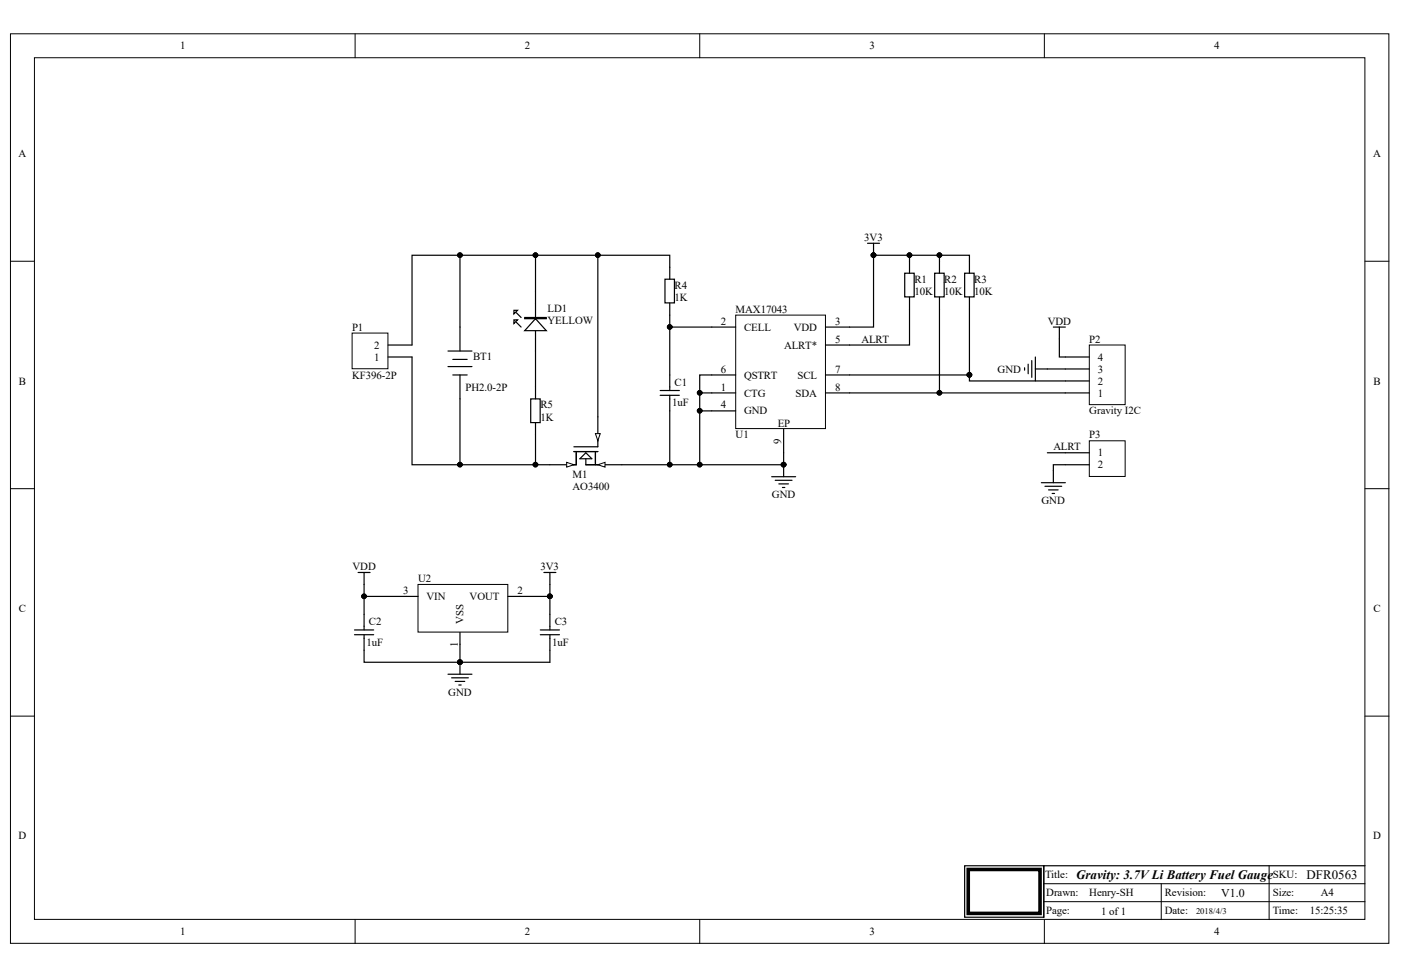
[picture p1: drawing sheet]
<svg xmlns="http://www.w3.org/2000/svg" width="289mm" height="202mm" viewBox="0 0 289 202" stroke-linecap="round" stroke-linejoin="round" font-family="sans-serif">
<g fill="#fff" stroke="#000" stroke-width=".21">
<path d="M2.2 7h284.2v187.6h-284.2z"/>
<path d="M7.1 11.9h274.4v177.7h-274.4z"/>
</g>
<g fill="none" stroke="#000" stroke-width=".21">
<path d="M73.2 7v4.9M144.3 7v4.9M215.4 7v4.9M2.2 53.9h4.9M281.5 53.9h4.9M2.2 100.8h4.9M281.5 100.8h4.9M2.2 147.7h4.9M281.5 147.7h4.9M261.7 178.6v11.1M73.2 189.7v4.9M144.3 189.7v4.9"/>
<path d="M215.3 182.3h66.2M215.3 186h66.2M215.4 189.7v4.9M239.5 182.3v7.4"/>
</g>
<path d="M92.4 75.6h4.9M92.4 72.4h4.9M93.4 74.1h2.9M93.4 77.3h2.9M94.9 67.5v4.9M94.9 77.3v5M110.4 79.8v2.5M109.4 82.3h2v4.9h-2zM110.4 87.2v2.5M198.9 178.6h16.4v10.6h-16.4zM281.5 178.6h-66.2v10.6" fill="none" stroke="#000" stroke-width=".25"/>
<path d="M199.7 179.3h14.8v9.1h-14.8z" fill="none" stroke="#000" stroke-width=".74"/>
<path d="M72.6 68.7h7.4v7.4h-7.4z" fill="#fff" stroke="#000" stroke-width=".21"/>
<path d="M80 73.6h5M80 71.2h5M123.3 86v4.9M159.1 98.3h5M159.9 99.1h3.4M160.6 99.8h2M161.6 95.9v2.4M161.4 100.6h.5" fill="none" stroke="#000" stroke-width=".25"/>
<circle cx="161.6" cy="95.8" r=".48" fill="#000" stroke="#000" stroke-width=".21"/>
<path d="M122.8 89.4h1l-.5 1.5z" fill="#fff" stroke="#000" stroke-width=".21"/>
<path d="M113.4 95.9h4.9" fill="none" stroke="#000" stroke-width=".25"/>
<path d="M116.9 95.4l1.4 .5-1.4 .5z" fill="#fff" stroke="#000" stroke-width=".21"/>
<path d="M123.3 95.9h4.9" fill="none" stroke="#000" stroke-width=".25"/>
<path d="M123.3 95.9l1.5-.5v1z" fill="#fff" stroke="#000" stroke-width=".21"/>
<path d="M106.5 64.5l1 1M106.5 66.5l1 1M110.4 60.1v12.3M118.3 93.1h5M118.8 93.1v2.8h-.5M119.6 94.6l1.2-1.2 1.3 1.2zM120.8 94.6v1.3h2.5M122.8 93.1v2.8M123.3 90.9v1.3h-5" fill="none" stroke="#000" stroke-width=".25"/>
<g fill="#fff" stroke="#000" stroke-width=".25">
<path d="M110.4 65.7l2.3 2.5h-4.5z"/>
<path d="M106 64h.7l-.7 .7z"/>
<path d="M106 66h.7l-.7 .7z"/>
<path d="M108.2 65.5h4.5v.2h-4.5z" fill-rule="evenodd"/>
</g>
<g fill="none" stroke="#000" stroke-width=".25">
<path d="M137.1 57.6h2v4.9h-2zM138.1 55.1v2.5M186.6 56.4h1.9v4.8h-1.9zM187.6 53.9v2.5M192.8 56.4h1.9v4.8h-1.9zM193.7 53.9v2.5M198.9 56.4h2v4.8h-2zM199.9 53.9v2.5M138.1 62.5v2.5M138.1 77.3v3.3M187.6 61.3v2.5M193.7 61.3v2.5"/>
<path d="M199.9 61.3v2.5M136.1 81.5h4M136.1 80.6h4M138.1 81.5v3.2"/>
</g>
<path d="M224.6 71.2h7.4v12.3h-7.4z" fill="#fff" stroke="#000" stroke-width=".21"/>
<path d="M219.7 78.6h4.9M219.7 76.1h4.9M219.7 73.6h4.9M219.7 81h4.9" fill="none" stroke="#000" stroke-width=".25"/>
<path d="M151.7 65h18.5v23.4h-18.5z" fill="#fff" stroke="#000" stroke-width=".21"/>
<g fill="none" stroke="#000" stroke-width=".25">
<path d="M146.8 67.5h4.9M146.8 77.3h4.9M170.3 67.5h4.9M170.3 77.3h4.9M170.3 71.2h4.9M211.3 75.9v.5M212 75.1v2M212.8 74.4v3.4M213.5 73.6v5M213.5 76.1h2.5M146.8 81h4.9M146.8 84.7h4.9"/>
<path d="M161.6 88.5v4.9M170.3 81h4.9"/>
</g>
<path d="M86.2 120.6h18.5v9.8h-18.5z" fill="#fff" stroke="#000" stroke-width=".21"/>
<g fill="none" stroke="#000" stroke-width=".25">
<path d="M178.9 50.2h2.5M180.1 50.2v2.5M217.2 67.5h2.5M218.5 67.5v2.4M73.8 118.1h2.5M75.1 118.1v2.5M112.2 118.1h2.4M113.4 118.1v2.5M73.1 130.9h4M73.1 129.9h4M75.1 126.7v3.2M75.1 130.9v3.2"/>
<path d="M83.7 123h2.5M92.4 139.1h4.9M93.1 139.8h3.5M94.9 130.4v2.5M94.9 136.6v2.5M104.7 123h2.5M111.4 130.9h4M111.4 129.9h4M113.4 126.7v3.2M113.4 130.9v3.2M93.9 140.6h2M94.6 141.3h.5"/>
</g>
<g fill="#000" stroke="#000" stroke-width=".21">
<circle cx="180.1" cy="52.6" r=".48"/>
<circle cx="94.9" cy="136.6" r=".48"/>
</g>
<path d="M224.6 90.9h7.4v7.4h-7.4z" fill="#fff" stroke="#000" stroke-width=".21"/>
<g fill="none" stroke="#000" stroke-width=".25">
<path d="M94.9 52.7v14.8M110.4 52.7v7.4M123.3 52.7v33.3M138.1 55.1v-2.4h-53.1v18.5M187.6 52.7v1.2M193.7 52.7v1.2M199.9 53.9v-1.2h-19.8v14.8h-4.9M85 73.6v22.3h28.4M110.4 72.4v7.4M138.1 65v12.3M138.1 67.5h8.7M146.8 77.3h-2.5v18.6"/>
<path d="M175.2 77.3h24.7M187.6 63.8v7.4h-12.4M193.7 63.8v17.2M199.9 77.3v1.3h19.8M199.9 63.8v13.5M216 76.1h3.7M218.5 69.9v3.7h1.2M94.9 82.3v13.6M110.4 89.7v6.2M138.1 84.7v11.2M144.3 81h2.5M144.3 84.7h2.5"/>
<path d="M161.6 93.4v2.5h-33.4M175.2 81h44.5M214.8 99.6h4.9M216 93.4h8.6M224.6 95.9h-7.4v3.7M215.5 100.3h3.5M216.2 101h2M217 101.8h.5M75.1 120.6v6.1M75.1 134.1v2.5h19.8M75.1 123h8.6M94.9 132.9v3.7"/>
<path d="M107.2 123h6.2M113.4 120.6v6.1M113.4 134.1v2.5h-18.5"/>
</g>
<g fill="#000" stroke="#000" stroke-width=".21">
<circle cx="94.9" cy="52.6" r=".48"/>
<circle cx="110.4" cy="52.6" r=".48"/>
<circle cx="123.3" cy="52.6" r=".48"/>
<circle cx="180.1" cy="52.6" r=".48"/>
<circle cx="187.6" cy="52.6" r=".48"/>
<circle cx="193.7" cy="52.6" r=".48"/>
<circle cx="138.1" cy="67.4" r=".48"/>
<circle cx="199.9" cy="77.3" r=".48"/>
<circle cx="94.9" cy="95.8" r=".48"/>
<circle cx="110.4" cy="95.8" r=".48"/>
<circle cx="138.1" cy="95.8" r=".48"/>
<circle cx="144.3" cy="95.8" r=".48"/>
<circle cx="144.3" cy="81" r=".48"/>
<circle cx="144.3" cy="84.7" r=".48"/>
<circle cx="161.6" cy="95.8" r=".48"/>
<circle cx="193.7" cy="81" r=".48"/>
<circle cx="75.1" cy="123" r=".48"/>
<circle cx="94.9" cy="136.6" r=".48"/>
<circle cx="113.4" cy="123" r=".48"/>
</g>
<g font-size="2.7">
<text x="221.9" y="181.2">Gravity: 3.7VLi Battery Fuel Gauge</text>
<text x="269.4" y="181.2">DFR0563</text>
</g>
<text font-size="2.5" x="251.9" y="184.9">V1.0</text>
<g font-size="2.2">
<text x="37.1" y="10.2">1</text>
<text x="108.2" y="10.2">2</text>
<text x="179.3" y="10.2">3</text>
<text x="250.4" y="10.2">4</text>
<text x="3.8" y="32.4">A</text>
<text x="283.2" y="32.4">A</text>
<text x="178.2" y="49.7">3V3</text>
<text x="139.1" y="59.6">R4</text>
<text x="188.6" y="58.3">R1</text>
<text x="194.7" y="58.3">R2</text>
<text x="200.9" y="58.3">R3</text>
<text x="112.9" y="64.3">LD1</text>
<text x="139.1" y="62.1">1K</text>
<text x="151.7" y="64.5">MAX17043</text>
<text x="188.6" y="60.8">10K</text>
<text x="194.7" y="60.8">10K</text>
<text x="200.9" y="60.8">10K</text>
<text x="72.6" y="68.2">P1</text>
<text x="77.2" y="71.9">2</text>
<text x="112.9" y="66.8">YELLOW</text>
<text x="148.6" y="67">2</text>
<text x="153.4" y="68.2">CELL</text>
<text x="161.7" y="71.9">ALRT*</text>
<text x="163.7" y="68.2">VDD</text>
<text x="172.2" y="67">3</text>
<text x="172.2" y="70.7">5</text>
<text x="177.7" y="70.7">ALRT</text>
<text x="216.1" y="67">VDD</text>
<text x="224.6" y="70.7">P2</text>
<text x="77.2" y="74.4">1</text>
<text x="97.6" y="74.2">BT1</text>
<text x="148.6" y="76.9">6</text>
<text x="172.2" y="76.9">7</text>
<text x="205.7" y="76.9">GND</text>
<text x="226.4" y="76.9">3</text>
<text x="226.4" y="74.4">4</text>
<text x="3.9" y="79.3">B</text>
<text x="72.6" y="78.1">KF396-2P</text>
<text x="96" y="80.6">PH2.0-2P</text>
<text x="138.6" y="83.8">1uF</text>
<text x="139.1" y="79.6">C1</text>
<text x="148.6" y="80.6">1</text>
<text x="153.4" y="78.1">QSTRT</text>
<text x="153.4" y="81.8">CTG</text>
<text x="164.1" y="81.8">SDA</text>
<text x="164.4" y="78.1">SCL</text>
<text x="172.2" y="80.6">8</text>
<text x="226.4" y="81.8">1</text>
<text x="226.4" y="79.3">2</text>
<text x="283.2" y="79.3">B</text>
<text x="111.4" y="86.8">1K</text>
<text x="111.4" y="84.3">R5</text>
<text x="148.6" y="84.3">4</text>
<text x="153.4" y="85.5">GND</text>
<text x="160.4" y="88">EP</text>
<text x="224.6" y="85.5">Gravity I2C</text>
<text x="151.7" y="90.4">U1</text>
<text x="161.1" y="91.5" transform="rotate(-90 161.1 91.5)">9</text>
<text x="217.2" y="92.9">ALRT</text>
<text x="224.6" y="90.4">P3</text>
<text x="226.4" y="94.1">1</text>
<text x="118.1" y="101">AO3400</text>
<text x="118.1" y="98.6">M1</text>
<text x="226.4" y="96.6">2</text>
<text x="159.2" y="102.8">GND</text>
<text x="214.8" y="104">GND</text>
<text x="72.7" y="117.6">VDD</text>
<text x="111.5" y="117.6">3V3</text>
<text x="83.1" y="122.6">3</text>
<text x="86.2" y="120.1">U2</text>
<text x="88" y="123.8">VIN</text>
<text x="96.8" y="123.8">VOUT</text>
<text x="106.7" y="122.6">2</text>
<text x="3.9" y="126.2">C</text>
<text x="76.1" y="129">C2</text>
<text x="95.6" y="128.7" transform="rotate(-90 95.6 128.7)">VSS</text>
<text x="114.4" y="129">C3</text>
<text x="283.2" y="126.2">C</text>
<text x="75.6" y="133.2">1uF</text>
<text x="94.4" y="133.5" transform="rotate(-90 94.4 133.5)">1</text>
<text x="113.9" y="133.2">1uF</text>
<text x="92.4" y="143.5">GND</text>
<text x="3.8" y="173.2">D</text>
<text x="283.2" y="173.2">D</text>
<text x="215.5" y="181.1">Title:</text>
<text x="215.8" y="184.8">Drawn:</text>
<text x="224.6" y="184.8">Henry-SH</text>
<text x="240.2" y="184.8">Revision:</text>
<text x="262.5" y="184.8">Size:</text>
<text x="262.5" y="181.1">SKU:</text>
<text x="272.4" y="184.8">A4</text>
<text x="215.8" y="188.5">Page:</text>
<text x="227.1" y="188.7">1 of 1</text>
<text x="240.2" y="188.5">Date:</text>
<text x="262.5" y="188.5">Time:</text>
<text x="270.1" y="188.5">15:25:35</text>
<text x="37.1" y="192.9">1</text>
<text x="108.2" y="192.9">2</text>
<text x="179.3" y="192.9">3</text>
<text x="250.4" y="192.9">4</text>
</g>
<text font-size="1.8" x="246.6" y="188.6">2018/4/3</text>
</svg>
